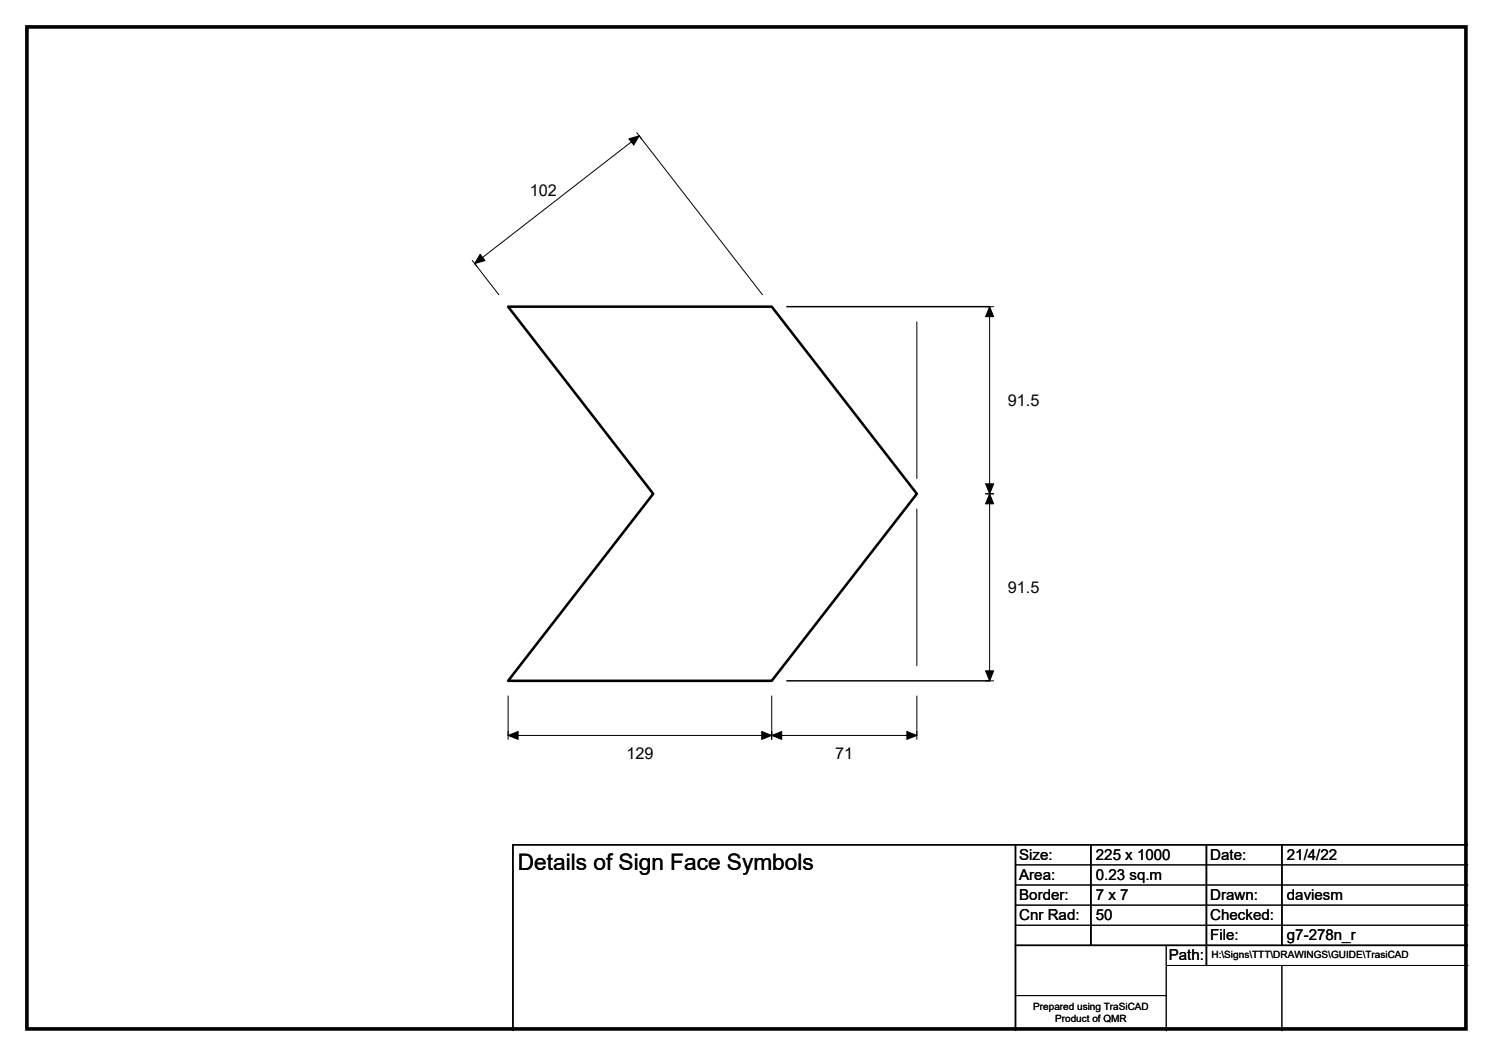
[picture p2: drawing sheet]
<svg xmlns="http://www.w3.org/2000/svg" width="297mm" height="210mm" viewBox="0 0 297 210" stroke-linecap="round" stroke-linejoin="round" font-family="sans-serif">
<path d="M156.5 61h40.4M156.5 135.4h40.4M202 168v37M217 168v20M240 168v24M255 168v20M292 168h-190v37M202 188h90" fill="none" stroke="#000" stroke-width=".3"/>
<g fill="none" stroke="#000" stroke-width=".2">
<path d="M126.7 26.4l1 1.2M94 51.8l.9 1.2M99.2 58.6l-4.8-6.2 32.8-25.4 24.5 31.6M182.4 64v31.2M196.1 61h1.6M196.9 61v74.4M196.1 98.2h1.6M182.4 101.2v31.2M101.1 138.4v8.6M153.5 138.4v8.6M182.4 138.4v8.6M196.1 135.4h1.6"/>
<path d="M101.1 146.2h81.3M202 172h90M202 176h90M202 180h90M202 184h90M202 198h30M232 192h60M232 188v17M255 192v13"/>
</g>
<path d="M125.1 27.6l2.1-.6-1.1 1.9zM95.5 50.6l1 1.2-2.1 .6zM196.9 61l.8 2h-1.6zM196.1 96.2h1.6l-.8 2zM196.9 98.2l.8 2h-1.6zM196.1 133.4h1.6l-.8 2zM101.1 146.2l2-.7v1.5zM151.6 145.5l1.9 .7-1.9 .8zM153.5 146.2l2-.7v1.5zM180.4 145.5l2 .7-2 .8z" fill="#000" stroke="#000" stroke-width=".2"/>
<path d="M101.1 61h52.4l28.9 37.2-28.9 37.2h-52.4l28.9-37.2z" fill="none" stroke="#000" stroke-width=".51"/>
<path d="M5.4 5.4h286.3v199.2h-286.3z" fill="none" stroke="#000" stroke-width=".72"/>
<text font-size="4.5" x="103" y="173">Details of Sign Face Symbols</text>
<g font-size="3.2">
<text x="105.4" y="39">102</text>
<text x="200.5" y="80.7">91.5</text>
<text x="200.5" y="117.9">91.5</text>
<text x="124.6" y="150.9">129</text>
<text x="166.2" y="150.9">71</text>
</g>
<g font-size="3">
<text x="202.8" y="170.9">Size:</text>
<text x="218" y="170.9">225 x 1000</text>
<text x="240.8" y="170.9">Date:</text>
<text x="256" y="170.9">21/4/22</text>
<text x="202.8" y="174.9">Area:</text>
<text x="202.8" y="178.9">Border:</text>
<text x="218" y="174.9">0.23 sq.m</text>
<text x="218" y="178.9">7 x 7</text>
<text x="240.8" y="178.9">Drawn:</text>
<text x="256" y="178.9">daviesm</text>
<text x="202.8" y="182.9">Cnr Rad:</text>
<text x="218" y="182.9">50</text>
<text x="240.8" y="182.9">Checked:</text>
<text x="232.5" y="190.9">Path:</text>
<text x="240.8" y="186.9">File:</text>
<text x="256" y="186.9">g7-278n_r</text>
</g>
<g font-size="2">
<text x="241" y="190.5">H:\Signs\TTT\DRAWINGS\GUIDE\TrasiCAD</text>
<text x="205.6" y="200.8">Prepared using TraSiCAD</text>
<text x="209.9" y="203.2">Product of QMR</text>
</g>
</svg>
